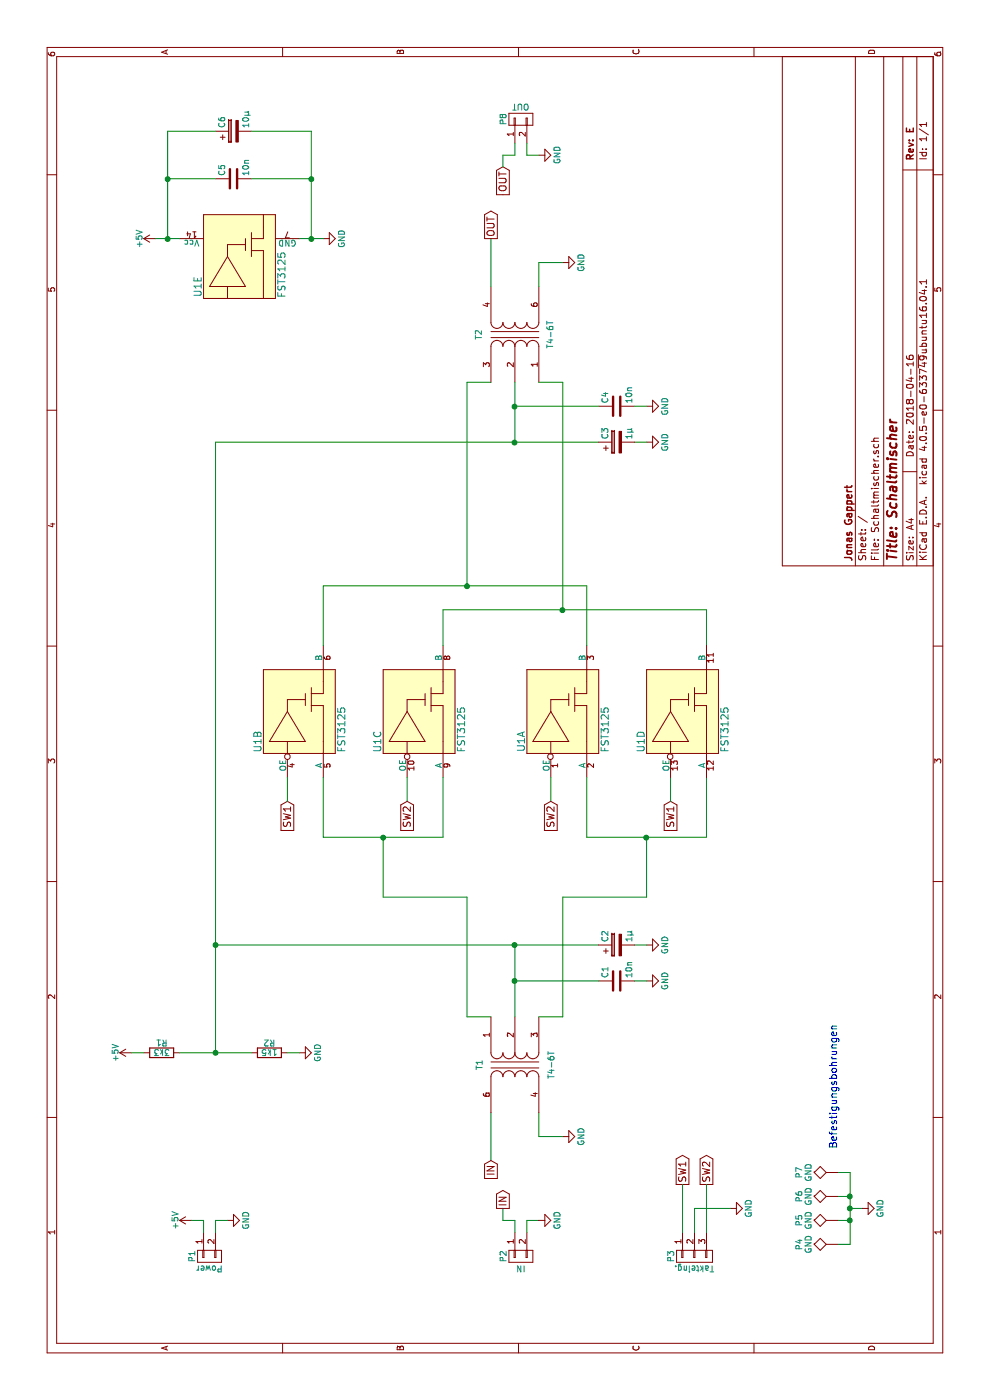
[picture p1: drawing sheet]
EESchema Schematic File Version 2
LIBS:power
LIBS:device
LIBS:transistors
LIBS:conn
LIBS:linear
LIBS:regul
LIBS:74xx
LIBS:cmos4000
LIBS:adc-dac
LIBS:memory
LIBS:xilinx
LIBS:microcontrollers
LIBS:dsp
LIBS:microchip
LIBS:analog_switches
LIBS:motorola
LIBS:texas
LIBS:intel
LIBS:audio
LIBS:interface
LIBS:digital-audio
LIBS:philips
LIBS:display
LIBS:cypress
LIBS:siliconi
LIBS:opto
LIBS:atmel
LIBS:contrib
LIBS:valves
LIBS:Schaltmischer-cache
EELAYER 25 0
EELAYER END
$Descr A4 11693 8268
encoding utf-8
Sheet 1 1
Title "Schaltmischer"
Date "2018-04-16"
Rev "E"
Comp "Jonas Gappert"
Comment1 ""
Comment2 ""
Comment3 ""
Comment4 ""
$EndDescr
$Comp
L FST3125 U1
U 2 1
P 5500 2400
F 0 "U1" H 5500 2650 60  0000 C CNN
F 1 "FST3125" H 5600 1950 60  0000 C CNN
F 2 "Housings_SOIC:SOIC-14_3.9x8.7mm_Pitch1.27mm" H 5500 2400 60  0001 C CNN
F 3 "" H 5500 2400 60  0001 C CNN
	2    5500 2400
	1    0    0    -1  
$EndComp
$Comp
L FST3125 U1
U 3 1
P 5500 3400
F 0 "U1" H 5500 3650 60  0000 C CNN
F 1 "FST3125" H 5600 2950 60  0000 C CNN
F 2 "Housings_SOIC:SOIC-14_3.9x8.7mm_Pitch1.27mm" H 5500 3400 60  0001 C CNN
F 3 "" H 5500 3400 60  0001 C CNN
	3    5500 3400
	1    0    0    -1  
$EndComp
$Comp
L FST3125 U1
U 1 1
P 5500 4600
F 0 "U1" H 5500 4850 60  0000 C CNN
F 1 "FST3125" H 5600 4150 60  0000 C CNN
F 2 "Housings_SOIC:SOIC-14_3.9x8.7mm_Pitch1.27mm" H 5500 4600 60  0001 C CNN
F 3 "" H 5500 4600 60  0001 C CNN
	1    5500 4600
	1    0    0    -1  
$EndComp
$Comp
L FST3125 U1
U 5 1
P 9300 1900
F 0 "U1" H 9300 2150 60  0000 C CNN
F 1 "FST3125" H 9400 1450 60  0000 C CNN
F 2 "Housings_SOIC:SOIC-14_3.9x8.7mm_Pitch1.27mm" H 9300 1900 60  0001 C CNN
F 3 "" H 9300 1900 60  0001 C CNN
	5    9300 1900
	1    0    0    -1  
$EndComp
Text GLabel 5000 3400 0    60   Input ~ 0
SW2
Text GLabel 5000 4600 0    60   Input ~ 0
SW2
Text GLabel 5000 2400 0    60   Input ~ 0
SW1
Text GLabel 5000 5600 0    60   Input ~ 0
SW1
Wire Wire Line
	5200 2700 4700 2700
Wire Wire Line
	4700 3700 5200 3700
Wire Wire Line
	5200 4900 4700 4900
Wire Wire Line
	4700 5900 5200 5900
Wire Wire Line
	6300 3700 6600 3700
Wire Wire Line
	6600 5900 6300 5900
$Comp
L TRANSFORMER_SP_1S_2 T2
U 1 1
P 8900 4300
F 0 "T2" H 8900 4000 50  0000 C CNN
F 1 "T4-6T" H 8900 4600 50  0000 C CNN
F 2 "HF_Transformers:T-622" H 8900 4300 50  0001 C CNN
F 3 "" H 8900 4300 50  0000 C CNN
	1    8900 4300
	1    0    0    1   
$EndComp
$Comp
L GND #PWR01
U 1 1
P 2200 4700
F 0 "#PWR01" H 2200 4450 50  0001 C CNN
F 1 "GND" H 2200 4550 50  0000 C CNN
F 2 "" H 2200 4700 50  0000 C CNN
F 3 "" H 2200 4700 50  0000 C CNN
	1    2200 4700
	1    0    0    -1  
$EndComp
$Comp
L GND #PWR02
U 1 1
P 9500 4700
F 0 "#PWR02" H 9500 4450 50  0001 C CNN
F 1 "GND" H 9500 4550 50  0000 C CNN
F 2 "" H 9500 4700 50  0000 C CNN
F 3 "" H 9500 4700 50  0000 C CNN
	1    9500 4700
	-1   0    0    -1  
$EndComp
Wire Wire Line
	9500 4500 9500 4700
Wire Wire Line
	2200 4700 2200 4500
Wire Wire Line
	2200 4500 2400 4500
Wire Wire Line
	9500 4500 9300 4500
Wire Wire Line
	6600 3700 6600 5900
Wire Wire Line
	4700 4900 4700 5900
Wire Wire Line
	4700 2700 4700 3700
Wire Wire Line
	3200 3900 4200 3900
Wire Wire Line
	4200 3900 4200 3200
Wire Wire Line
	4200 3200 4700 3200
Connection ~ 4700 3200
Wire Wire Line
	3200 4700 4200 4700
Wire Wire Line
	4200 4700 4200 5400
Wire Wire Line
	4200 5400 4700 5400
Connection ~ 4700 5400
Wire Wire Line
	3800 1800 3800 5000
Wire Wire Line
	3200 4300 3800 4300
$Comp
L GND #PWR03
U 1 1
P 3800 5400
F 0 "#PWR03" H 3800 5150 50  0001 C CNN
F 1 "GND" H 3800 5250 50  0000 C CNN
F 2 "" H 3800 5400 50  0000 C CNN
F 3 "" H 3800 5400 50  0000 C CNN
	1    3800 5400
	1    0    0    -1  
$EndComp
Wire Wire Line
	3800 5300 3800 5400
$Comp
L C C4
U 1 1
P 8300 5150
F 0 "C4" H 8325 5250 50  0000 L CNN
F 1 "10n" H 8325 5050 50  0000 L CNN
F 2 "Capacitors_SMD:C_1206_HandSoldering" H 8338 5000 50  0001 C CNN
F 3 "" H 8300 5150 50  0000 C CNN
	1    8300 5150
	1    0    0    -1  
$EndComp
$Comp
L GND #PWR04
U 1 1
P 8300 5400
F 0 "#PWR04" H 8300 5150 50  0001 C CNN
F 1 "GND" H 8300 5250 50  0000 C CNN
F 2 "" H 8300 5400 50  0000 C CNN
F 3 "" H 8300 5400 50  0000 C CNN
	1    8300 5400
	1    0    0    -1  
$EndComp
Wire Wire Line
	8300 5300 8300 5400
Wire Wire Line
	8000 4300 8500 4300
Wire Wire Line
	6300 4900 6800 4900
Wire Wire Line
	6300 2700 6800 2700
Wire Wire Line
	6800 2700 6800 4900
Wire Wire Line
	6800 3900 8500 3900
Connection ~ 6800 3900
Wire Wire Line
	6600 4700 8500 4700
Connection ~ 6600 4700
Wire Wire Line
	8000 1800 8000 5000
Connection ~ 3800 4300
Connection ~ 8000 4300
$Comp
L R R2
U 1 1
P 2900 2250
F 0 "R2" V 2980 2250 50  0000 C CNN
F 1 "1k5" V 2900 2250 50  0000 C CNN
F 2 "Resistors_SMD:R_1206_HandSoldering" V 2830 2250 50  0001 C CNN
F 3 "" H 2900 2250 50  0000 C CNN
	1    2900 2250
	1    0    0    -1  
$EndComp
Connection ~ 3800 1800
$Comp
L GND #PWR05
U 1 1
P 2900 2500
F 0 "#PWR05" H 2900 2250 50  0001 C CNN
F 1 "GND" H 2900 2350 50  0000 C CNN
F 2 "" H 2900 2500 50  0000 C CNN
F 3 "" H 2900 2500 50  0000 C CNN
	1    2900 2500
	1    0    0    -1  
$EndComp
Wire Wire Line
	2900 2400 2900 2500
$Comp
L R R1
U 1 1
P 2900 1350
F 0 "R1" V 2980 1350 50  0000 C CNN
F 1 "3k3" V 2900 1350 50  0000 C CNN
F 2 "Resistors_SMD:R_1206_HandSoldering" V 2830 1350 50  0001 C CNN
F 3 "" H 2900 1350 50  0000 C CNN
	1    2900 1350
	1    0    0    -1  
$EndComp
Wire Wire Line
	2900 1500 2900 2100
Connection ~ 2900 1800
$Comp
L +5V #PWR06
U 1 1
P 2900 1100
F 0 "#PWR06" H 2900 950 50  0001 C CNN
F 1 "+5V" H 2900 1240 50  0000 C CNN
F 2 "" H 2900 1100 50  0000 C CNN
F 3 "" H 2900 1100 50  0000 C CNN
	1    2900 1100
	1    0    0    -1  
$EndComp
Wire Wire Line
	2900 1100 2900 1200
$Comp
L GND #PWR07
U 1 1
P 9700 2700
F 0 "#PWR07" H 9700 2450 50  0001 C CNN
F 1 "GND" H 9700 2550 50  0000 C CNN
F 2 "" H 9700 2700 50  0000 C CNN
F 3 "" H 9700 2700 50  0000 C CNN
	1    9700 2700
	1    0    0    -1  
$EndComp
$Comp
L +5V #PWR08
U 1 1
P 9700 1300
F 0 "#PWR08" H 9700 1150 50  0001 C CNN
F 1 "+5V" H 9700 1440 50  0000 C CNN
F 2 "" H 9700 1300 50  0000 C CNN
F 3 "" H 9700 1300 50  0000 C CNN
	1    9700 1300
	1    0    0    -1  
$EndComp
$Comp
L C C5
U 1 1
P 10200 1950
F 0 "C5" H 10225 2050 50  0000 L CNN
F 1 "10n" H 10225 1850 50  0000 L CNN
F 2 "Capacitors_SMD:C_1206_HandSoldering" H 10238 1800 50  0001 C CNN
F 3 "" H 10200 1950 50  0000 C CNN
	1    10200 1950
	1    0    0    -1  
$EndComp
Wire Wire Line
	9700 1300 9700 1500
Wire Wire Line
	9700 2500 9700 2700
Wire Wire Line
	9700 2600 10600 2600
Wire Wire Line
	10200 2600 10200 2100
Connection ~ 9700 2600
Wire Wire Line
	9700 1400 10600 1400
Wire Wire Line
	10200 1400 10200 1800
Connection ~ 9700 1400
Wire Wire Line
	5000 2400 5200 2400
Wire Wire Line
	5000 3400 5200 3400
Wire Wire Line
	5000 4600 5200 4600
Wire Wire Line
	5000 5600 5200 5600
Text GLabel 2000 4100 0    60   Input ~ 0
IN
Wire Wire Line
	2000 4100 2400 4100
Wire Wire Line
	9300 4100 9700 4100
Text GLabel 9700 4100 2    60   Output ~ 0
OUT
$Comp
L CONN_01X02 P2
U 1 1
P 1200 4350
F 0 "P2" H 1200 4500 50  0000 C CNN
F 1 "IN" V 1300 4350 50  0000 C CNN
F 2 "Pin_Headers:Pin_Header_Straight_1x02_Pitch2.54mm" H 1200 4350 50  0001 C CNN
F 3 "" H 1200 4350 50  0000 C CNN
	1    1200 4350
	-1   0    0    -1  
$EndComp
Connection ~ 6050 5750
Text GLabel 1600 4200 2    60   Output ~ 0
IN
Wire Wire Line
	1400 4300 1500 4300
Wire Wire Line
	1500 4300 1500 4200
Wire Wire Line
	1500 4200 1600 4200
Wire Wire Line
	1400 4400 1500 4400
Wire Wire Line
	1500 4400 1500 4500
$Comp
L GND #PWR09
U 1 1
P 1500 4500
F 0 "#PWR09" H 1500 4250 50  0001 C CNN
F 1 "GND" H 1500 4350 50  0000 C CNN
F 2 "" H 1500 4500 50  0000 C CNN
F 3 "" H 1500 4500 50  0000 C CNN
	1    1500 4500
	1    0    0    -1  
$EndComp
$Comp
L CONN_01X02 P8
U 1 1
P 10700 4350
F 0 "P8" H 10700 4500 50  0000 C CNN
F 1 "OUT" V 10800 4350 50  0000 C CNN
F 2 "Pin_Headers:Pin_Header_Straight_1x02_Pitch2.54mm" H 10700 4350 50  0001 C CNN
F 3 "" H 10700 4350 50  0000 C CNN
	1    10700 4350
	1    0    0    -1  
$EndComp
Text GLabel 10300 4200 0    60   Input ~ 0
OUT
$Comp
L GND #PWR010
U 1 1
P 10400 4500
F 0 "#PWR010" H 10400 4250 50  0001 C CNN
F 1 "GND" H 10400 4350 50  0000 C CNN
F 2 "" H 10400 4500 50  0000 C CNN
F 3 "" H 10400 4500 50  0000 C CNN
	1    10400 4500
	-1   0    0    -1  
$EndComp
Wire Wire Line
	10400 4500 10400 4400
Wire Wire Line
	10400 4400 10500 4400
Wire Wire Line
	10400 4200 10400 4300
Wire Wire Line
	10400 4300 10500 4300
Wire Wire Line
	10400 4200 10300 4200
$Comp
L CONN_01X03 P3
U 1 1
P 1200 5800
F 0 "P3" H 1200 6000 50  0000 C CNN
F 1 "Takteing." V 1300 5800 50  0000 C CNN
F 2 "Pin_Headers:Pin_Header_Straight_1x03_Pitch2.54mm" H 1200 5800 50  0001 C CNN
F 3 "" H 1200 5800 50  0000 C CNN
	1    1200 5800
	-1   0    0    -1  
$EndComp
$Comp
L GND #PWR011
U 1 1
P 1600 6100
F 0 "#PWR011" H 1600 5850 50  0001 C CNN
F 1 "GND" H 1600 5950 50  0000 C CNN
F 2 "" H 1600 6100 50  0000 C CNN
F 3 "" H 1600 6100 50  0000 C CNN
	1    1600 6100
	1    0    0    -1  
$EndComp
Wire Wire Line
	1600 6100 1600 5800
Wire Wire Line
	1600 5800 1400 5800
Text GLabel 1800 5700 2    60   Output ~ 0
SW1
Text GLabel 1800 5900 2    60   Output ~ 0
SW2
Wire Wire Line
	1400 5900 1800 5900
Wire Wire Line
	1400 5700 1800 5700
$Comp
L CONN_01X02 P1
U 1 1
P 1200 1750
F 0 "P1" H 1200 1900 50  0000 C CNN
F 1 "Power" V 1300 1750 50  0000 C CNN
F 2 "Pin_Headers:Pin_Header_Straight_1x02_Pitch2.54mm" H 1200 1750 50  0001 C CNN
F 3 "" H 1200 1750 50  0000 C CNN
	1    1200 1750
	-1   0    0    -1  
$EndComp
$Comp
L GND #PWR012
U 1 1
P 1500 1900
F 0 "#PWR012" H 1500 1650 50  0001 C CNN
F 1 "GND" H 1500 1750 50  0000 C CNN
F 2 "" H 1500 1900 50  0000 C CNN
F 3 "" H 1500 1900 50  0000 C CNN
	1    1500 1900
	1    0    0    -1  
$EndComp
Wire Wire Line
	1400 1800 1500 1800
Wire Wire Line
	1500 1800 1500 1900
$Comp
L +5V #PWR013
U 1 1
P 1500 1600
F 0 "#PWR013" H 1500 1450 50  0001 C CNN
F 1 "+5V" H 1500 1740 50  0000 C CNN
F 2 "" H 1500 1600 50  0000 C CNN
F 3 "" H 1500 1600 50  0000 C CNN
	1    1500 1600
	1    0    0    -1  
$EndComp
Wire Wire Line
	1400 1700 1500 1700
Wire Wire Line
	1500 1700 1500 1600
$Comp
L TRANSFORMER_SP_1S_2 T1
U 1 1
P 2800 4300
F 0 "T1" H 2800 4600 50  0000 C CNN
F 1 "T4-6T" H 2800 4000 50  0000 C CNN
F 2 "HF_Transformers:T-622" H 2800 4300 50  0001 C CNN
F 3 "" H 2800 4300 50  0000 C CNN
	1    2800 4300
	-1   0    0    -1  
$EndComp
$Comp
L FST3125 U1
U 4 1
P 5500 5600
F 0 "U1" H 5500 5850 60  0000 C CNN
F 1 "FST3125" H 5600 5150 60  0000 C CNN
F 2 "Housings_SOIC:SOIC-14_3.9x8.7mm_Pitch1.27mm" H 5500 5600 60  0001 C CNN
F 3 "" H 5500 5600 60  0001 C CNN
	4    5500 5600
	1    0    0    -1  
$EndComp
$Comp
L TEST P4
U 1 1
P 1300 7000
F 0 "P4" H 1300 7300 50  0000 C BNN
F 1 "GND" H 1300 7250 50  0000 C CNN
F 2 "Mounting_Holes:MountingHole_3.2mm_M3_Pad_Via" H 1300 7000 50  0001 C CNN
F 3 "" H 1300 7000 50  0000 C CNN
	1    1300 7000
	1    0    0    -1  
$EndComp
$Comp
L TEST P5
U 1 1
P 1500 7000
F 0 "P5" H 1500 7300 50  0000 C BNN
F 1 "GND" H 1500 7250 50  0000 C CNN
F 2 "Mounting_Holes:MountingHole_3.2mm_M3_Pad_Via" H 1500 7000 50  0001 C CNN
F 3 "" H 1500 7000 50  0000 C CNN
	1    1500 7000
	1    0    0    -1  
$EndComp
$Comp
L TEST P6
U 1 1
P 1700 7000
F 0 "P6" H 1700 7300 50  0000 C BNN
F 1 "GND" H 1700 7250 50  0000 C CNN
F 2 "Mounting_Holes:MountingHole_3.2mm_M3_Pad_Via" H 1700 7000 50  0001 C CNN
F 3 "" H 1700 7000 50  0000 C CNN
	1    1700 7000
	1    0    0    -1  
$EndComp
$Comp
L TEST P7
U 1 1
P 1900 7000
F 0 "P7" H 1900 7300 50  0000 C BNN
F 1 "GND" H 1900 7250 50  0000 C CNN
F 2 "Mounting_Holes:MountingHole_3.2mm_M3_Pad_Via" H 1900 7000 50  0001 C CNN
F 3 "" H 1900 7000 50  0000 C CNN
	1    1900 7000
	1    0    0    -1  
$EndComp
$Comp
L GND #PWR014
U 1 1
P 1600 7200
F 0 "#PWR014" H 1600 6950 50  0001 C CNN
F 1 "GND" H 1600 7050 50  0000 C CNN
F 2 "" H 1600 7200 50  0000 C CNN
F 3 "" H 1600 7200 50  0000 C CNN
	1    1600 7200
	1    0    0    -1  
$EndComp
Wire Wire Line
	1300 7000 1300 7100
Wire Wire Line
	1300 7100 1900 7100
Wire Wire Line
	1900 7100 1900 7000
Wire Wire Line
	1600 7100 1600 7200
Connection ~ 1600 7100
Wire Wire Line
	1500 7000 1500 7100
Connection ~ 1500 7100
Wire Wire Line
	1700 7000 1700 7100
Connection ~ 1700 7100
Text Notes 2100 7000 0    60   ~ 0
Befestigungsbohrungen
$Comp
L CP C6
U 1 1
P 10600 1950
F 0 "C6" H 10625 2050 50  0000 L CNN
F 1 "10µ" H 10625 1850 50  0000 L CNN
F 2 "Capacitors_SMD:C_1206_HandSoldering" H 10638 1800 50  0001 C CNN
F 3 "" H 10600 1950 50  0000 C CNN
	1    10600 1950
	1    0    0    -1  
$EndComp
Wire Wire Line
	10600 1400 10600 1800
Connection ~ 10200 1400
Wire Wire Line
	10600 2600 10600 2100
Connection ~ 10200 2600
$Comp
L C C1
U 1 1
P 3500 5150
F 0 "C1" H 3525 5250 50  0000 L CNN
F 1 "10n" H 3525 5050 50  0000 L CNN
F 2 "Capacitors_SMD:C_1206_HandSoldering" H 3538 5000 50  0001 C CNN
F 3 "" H 3500 5150 50  0000 C CNN
	1    3500 5150
	1    0    0    -1  
$EndComp
Wire Wire Line
	3500 5000 3500 4300
Connection ~ 3500 4300
$Comp
L GND #PWR015
U 1 1
P 3500 5400
F 0 "#PWR015" H 3500 5150 50  0001 C CNN
F 1 "GND" H 3500 5250 50  0000 C CNN
F 2 "" H 3500 5400 50  0000 C CNN
F 3 "" H 3500 5400 50  0000 C CNN
	1    3500 5400
	1    0    0    -1  
$EndComp
Wire Wire Line
	3500 5300 3500 5400
$Comp
L CP C2
U 1 1
P 3800 5150
F 0 "C2" H 3825 5250 50  0000 L CNN
F 1 "1µ" H 3825 5050 50  0000 L CNN
F 2 "Capacitors_SMD:C_1206_HandSoldering" H 3838 5000 50  0001 C CNN
F 3 "" H 3800 5150 50  0000 C CNN
	1    3800 5150
	1    0    0    -1  
$EndComp
Wire Wire Line
	8300 5000 8300 4300
Connection ~ 8300 4300
$Comp
L GND #PWR016
U 1 1
P 8000 5400
F 0 "#PWR016" H 8000 5150 50  0001 C CNN
F 1 "GND" H 8000 5250 50  0000 C CNN
F 2 "" H 8000 5400 50  0000 C CNN
F 3 "" H 8000 5400 50  0000 C CNN
	1    8000 5400
	1    0    0    -1  
$EndComp
Wire Wire Line
	8000 5300 8000 5400
$Comp
L CP C3
U 1 1
P 8000 5150
F 0 "C3" H 8025 5250 50  0000 L CNN
F 1 "1µ" H 8025 5050 50  0000 L CNN
F 2 "Capacitors_SMD:C_1206_HandSoldering" H 8038 5000 50  0001 C CNN
F 3 "" H 8000 5150 50  0000 C CNN
	1    8000 5150
	1    0    0    -1  
$EndComp
Wire Wire Line
	2900 1800 8000 1800
Wire Wire Line
	3200 4100 3200 3900
Wire Wire Line
	3200 4500 3200 4700
Wire Wire Line
	8500 3900 8500 4100
Wire Wire Line
	8500 4700 8500 4500
$EndSCHEMATC
